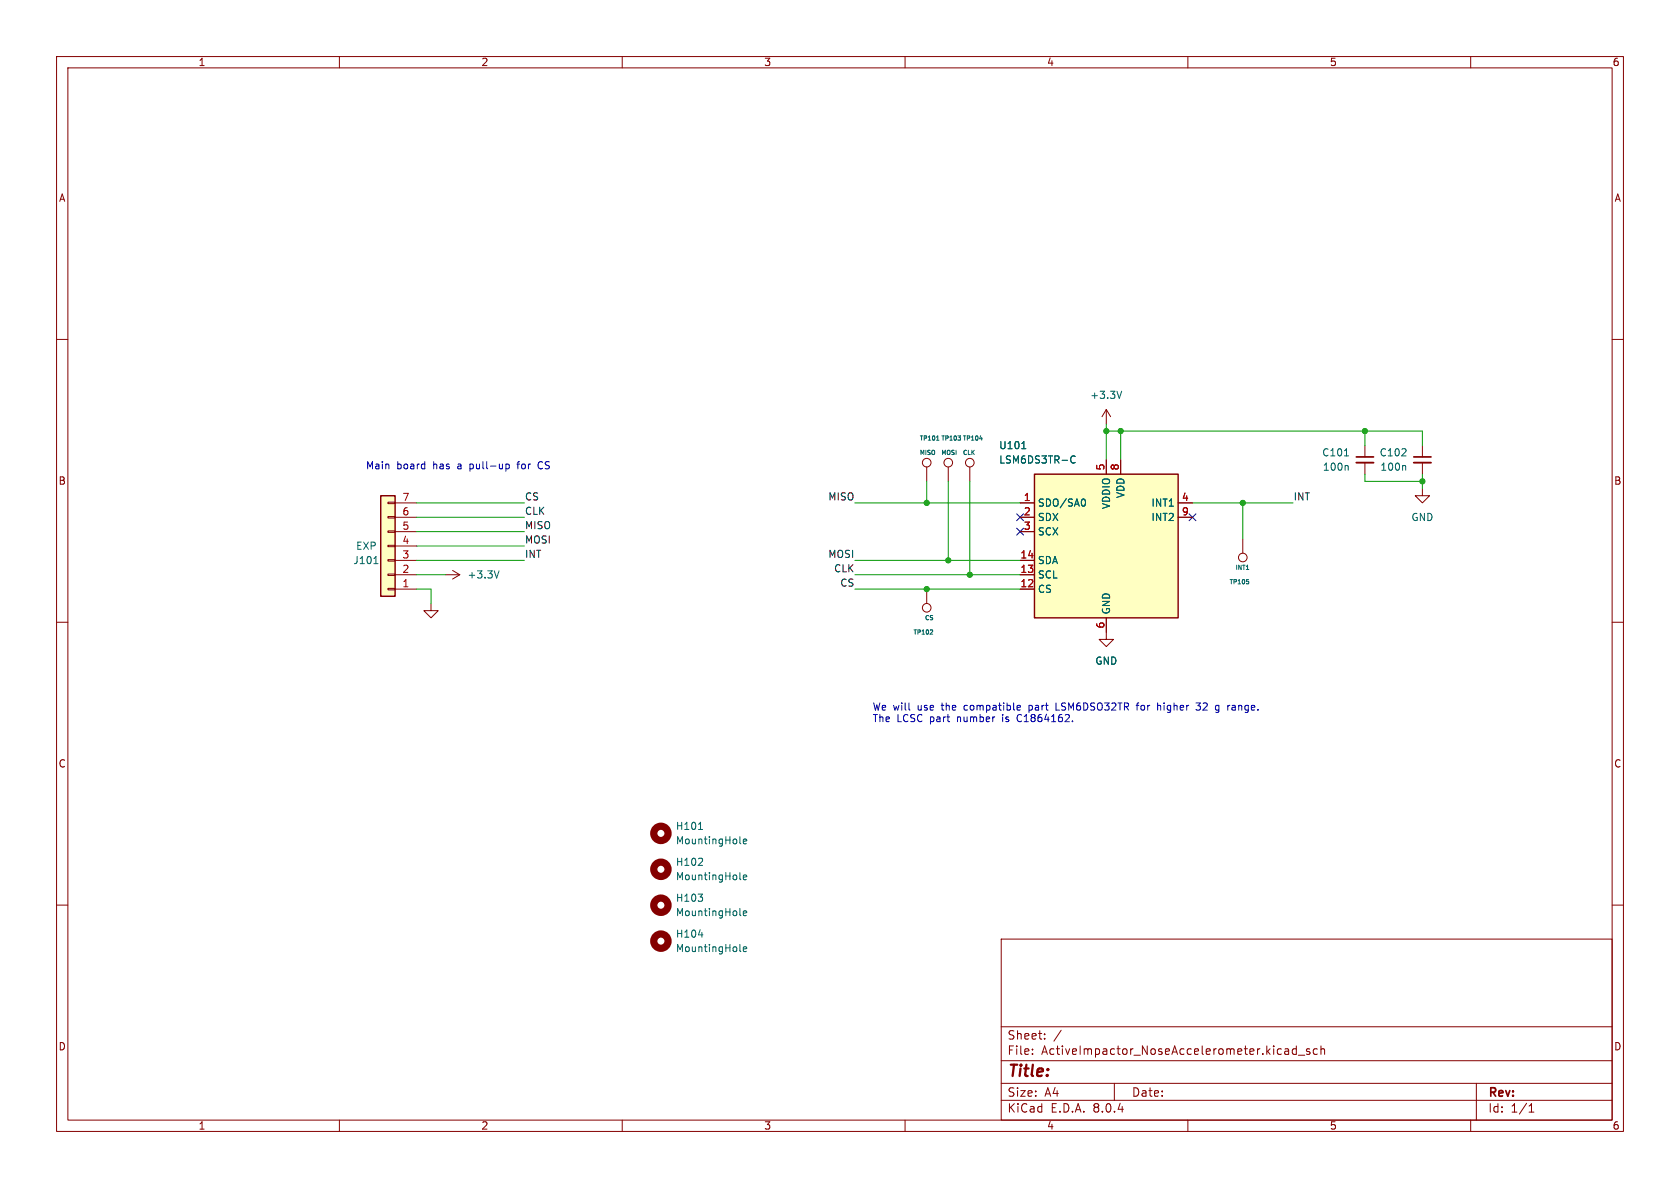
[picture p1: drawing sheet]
<svg xmlns="http://www.w3.org/2000/svg" width="297mm" height="210mm" viewBox="0 0 297 210" stroke-linecap="round" stroke-linejoin="round" font-family="sans-serif">
<g fill="none" stroke="#840000" stroke-width=".18">
<path d="M10 10h277v190h-277zM12 12h273v186h-273zM60 10v2M110 10v2M160 10v2M210 10v2M260 10v2M10 60h2M285 60h2M10 110h2M285 110h2M10 160h2"/>
<path d="M285 160h2M177 166h108v32h-108zM60 198v2M110 198v2M160 198v2M177 194.5h108M177 191.5h108M177 187.5h108M177 181.5h108M182.5 186.3v.1M182.5 185.5v.1M184.7 183.6v.1"/>
<path d="M184.7 182.8v.1M187.6 182.1l-1.3 2M197 191.5v3M210 198v2M229.2 184.9v1.5M229.2 185.5l-.5-.1-.2 .3v.4l.1 .2h.6M229.5 186.5h1.2M231.5 185.5l-.3-.1-.2 .2v.2l.5 .2v.3h-.5M232.9 185.5l-.4-.1-.3 .3v.4l.1 .2h.6M233.5 185.5l.2-.1 .4 .1 .1 .9M233.5 184.9v1.5M260 198v2"/>
<path d="M261 191.5v6.5M270.3 196.6h.9M270.3 195.5l.4-.4v1.5"/>
</g>
<path d="M182.9 83.8h25.4v25.4h-25.4z" fill="#ffffc2"/>
<path d="M182.9 83.8h25.4v25.4h-25.4z" fill="none" stroke="#840000" stroke-width=".25"/>
<g fill="none" stroke="#840000" stroke-width=".18">
<path d="M195.6 72.4v2.5M195.6 72.4l-.8 1.3M195.6 72.4l.7 1.3M241.3 78.7v2.1M251.5 78.7v2.1M163.8 82.6v2.5M167.6 82.6v2.5M171.4 82.6v2.5M180.3 88.9h2.6M180.3 99.1h2.6M180.3 91.4h2.6M180.3 94h2.6"/>
<path d="M195.6 81.3v2.5M198.1 81.3v2.5M208.3 88.9h2.5M208.3 91.4h2.5M219.7 95.3v2.5M241.3 81.8v2M251.5 86.4v1.2h1.2l-1.2 1.3-1.3-1.3h1.3M251.5 81.8v2M76.2 106.7v1.3h1.3l-1.3 1.2-1.3-1.2h1.3M78.7 101.6h2.6M80 100.8l1.3 .8M81.3 101.6l-1.3 .8"/>
<path d="M163.8 104.1v2.6M180.3 104.1h2.6M180.3 101.6h2.6M195.6 109.2v3.8h1.2l-1.2 1.3-1.3-1.3h1.3"/>
<circle cx="163.8" cy="81.8" r=".76"/>
<circle cx="167.6" cy="81.8" r=".76"/>
<circle cx="171.4" cy="81.8" r=".76"/>
<circle cx="219.7" cy="98.6" r=".76"/>
<circle cx="163.8" cy="107.4" r=".76"/>
</g>
<g fill="none" stroke="#006464" stroke-width=".18">
<path d="M173.2 77.6h.5M180.6 79.3h.8M198.3 69.2l-.4 1.2M189.3 81.6l.4 .3 .4-.2M190.1 80.7l-.4-.1-.4 .3M191.6 88.2a.79 .79 0 0 1 0 1.3M237.7 80.6h.7M238.2 82.3l.1 .2v.6M248.3 82.3l.2 .2v.6M88.2 100.9l-.4 1.3M164.7 111.3l.2 .2v.2l-.5 .4h.5M220.3 100.7h.5"/>
<path d="M220.4 102.5h.3M220.6 102.7l.2 .2-.2 .3M123.5 146.6h.7M130.8 149l.2 .2M131.4 148.7l.6-.1-.1-.2-.3-.1-.2 .2 .1 .6h.4"/>
</g>
<path d="M239.8 81.8h3M249.9 81.8h3.1" fill="none" stroke="#840000" stroke-width=".33"/>
<path d="M239.8 80.8h3M249.9 80.8h3.1" fill="none" stroke="#840000" stroke-width=".3"/>
<circle cx="116.8" cy="147.3" r="1.27" fill="none" stroke="#840000" stroke-width="1.3"/>
<path d="M67.3 87.6h2.5v17.8h-2.5z" fill="#ffffc2"/>
<g fill="none" stroke="#840000" stroke-width=".18">
<path d="M68.6 88.8h1.2v.2h-1.2zM68.6 91.3h1.2v.3h-1.2zM68.6 93.9h1.2v.2h-1.2zM68.6 96.4h1.2v.2h-1.2zM68.6 98.9h1.2v.3h-1.2zM69.8 99.1h3.9M69.8 96.5h3.9M69.8 94h3.9M69.8 91.4h3.9M69.8 88.9h3.9M180.3 99.1h2.6M180.3 94h2.6"/>
<path d="M180.3 91.4h2.6M180.3 88.9h2.6M195.6 81.3v2.5M198.1 81.3v2.5M208.3 91.4h2.5M208.3 88.9h2.5M68.6 101.5h1.2v.2h-1.2zM68.6 104h1.2v.3h-1.2zM69.8 104.1h3.9M69.8 101.6h3.9M180.3 104.1h2.6M180.3 101.6h2.6"/>
<path d="M195.6 109.2v2.6"/>
</g>
<path d="M67.3 87.6h2.5v17.8h-2.5z" fill="none" stroke="#840000" stroke-width=".25"/>
<g fill="none" stroke="#006464" stroke-width=".18">
<path d="M180.6 79.3h.8M66.1 99.6h.7M189.3 81.6l.4 .3 .4-.2M190.1 80.7l-.4-.1-.4 .3M191.6 88.2a.79 .79 0 0 1 0 1.3M123.4 153h.8M123.4 158.1h.8l-.4 .4M124.1 151.8v.5M124.1 158.7v.5M130.8 155.3l.2 .2M131.4 155.1l.6-.1-.1-.3h-.3l-.2 .2 .1 .6h.4M123.5 165.3h.8"/>
<path d="M130.8 161.7l.2 .2M130.8 168l.2 .2M131.4 167.8l.6-.1-.1-.3h-.3l-.2 .2 .1 .6h.4M131.4 161.4l.6-.1-.1-.2-.3-.1-.2 .2 .1 .6h.4"/>
</g>
<g fill="none" stroke="#840000" stroke-width="1.3">
<circle cx="116.8" cy="153.7" r="1.27"/>
<circle cx="116.8" cy="166.4" r="1.27"/>
<circle cx="116.8" cy="160" r="1.27"/>
</g>
<g fill="none" stroke="#0000c2" stroke-width=".18">
<path d="M89.4 82v1.3M89.4 82.1l.4-.1 .2 .3-.1 .5h-.5M91.4 82h.5M91.6 81.7l-.1 1.2M95.5 81.6a.68 .68 0 0 0-.4 .6 .68 .68 0 0 0 .4 .7M160.7 125.5h.2M179.8 126.9l.2 .6M180 124.7h.3l.1 .3-.6 .1M180 126.4l-.1 .1M180.3 125.5h-.3M181.9 124.7v1.3M181.9 125.5h.1"/>
<path d="M182 124.7h-.1M186.7 124.3v1.2h.6M189.6 127.5v.1M200.8 124.7h.5M201.3 124.3l-.3 .1v1.1M204.7 124.7h.4l.1 .8M211.4 124.3h.8l-.4 .4 .4 .2v.5l-.2 .1-.6-.1M215.4 124.7h.1M215.5 124.7l-.1 1.1M215.5 125.5h-.1M218 124.7h.2l.2 .2v.6M218.4 125.5h-.4"/>
<path d="M218.4 125h-.4"/>
</g>
<g fill="none" stroke="#009600" stroke-width=".18">
<path d="M195.6 76.2h55.9v2.5M195.6 74.9v6.4M198.1 76.2v5.1M241.3 76.2v2.5M73.7 99.1h19M73.7 88.9h19M73.7 96.5h19M73.7 94h19M73.7 91.4h19M151.1 99.1h29.2M151.1 88.9h29.2M163.8 85.1v3.8"/>
<path d="M167.6 85.1v14M171.4 85.1v16.5M210.8 88.9h17.8M219.7 88.9v6.4M241.3 83.8v1.3h10.2M251.5 83.8v2.6M73.7 101.6h5M73.7 104.1h2.5v2.6M151.1 101.6h29.2M151.1 104.1h29.2"/>
</g>
<path d="M179.7 93.4l1.2 1.2M179.7 90.8l1.2 1.2M180.9 93.4l-1.2 1.2M180.9 90.8l-1.2 1.2M210.2 90.8l1.2 1.2M211.4 90.8l-1.2 1.2" fill="none" stroke="#000084" stroke-width=".18"/>
<g fill="#009600" stroke="#009600" stroke-width=".18">
<circle cx="241.3" cy="76.2" r=".46"/>
<circle cx="195.6" cy="76.2" r=".46"/>
<circle cx="198.1" cy="76.2" r=".46"/>
<circle cx="251.5" cy="85.1" r=".46"/>
<circle cx="219.7" cy="88.9" r=".46"/>
<circle cx="171.4" cy="101.6" r=".46"/>
<circle cx="167.6" cy="99.1" r=".46"/>
<circle cx="163.8" cy="88.9" r=".46"/>
<circle cx="163.8" cy="104.1" r=".46"/>
</g>
<text font-size="2.8" fill="#840000" x="178" y="190.9">Title:</text>
<g font-size="2.1" fill="#840000">
<text x="178" y="184">Sheet:</text>
<text x="178" y="186.7">File:</text>
<text x="184.1" y="186.7">ActiveImpactor_NoseAccelerometer.kicad_sch</text>
<text x="178" y="196.9">KiCad</text>
<text x="178" y="194.1">Size:</text>
<text x="184.7" y="194.1">A4</text>
<text x="185.7" y="196.9">E.D.A.</text>
<text x="193.3" y="196.9">8.0.4</text>
<text x="200" y="194.1">Date:</text>
<text x="263" y="194.3">Rev:</text>
<text x="263" y="196.9">Id:</text>
<text x="267.1" y="196.9">1/1</text>
</g>
<g font-size="1.8" fill="#840000">
<text x="35" y="11.9">1</text>
<text x="85" y="11.9">2</text>
<text x="135" y="11.9">3</text>
<text x="185" y="11.9">4</text>
<text x="235" y="11.9">5</text>
<text x="285" y="11.9">6</text>
<text x="10.3" y="35.9">A</text>
<text x="285.3" y="35.9">A</text>
<text x="10.3" y="85.9">B</text>
<text x="285.3" y="85.9">B</text>
<text x="10.3" y="135.9">C</text>
<text x="285.3" y="135.9">C</text>
<text x="10.3" y="185.9">D</text>
<text x="285.3" y="185.9">D</text>
<text x="35" y="199.9">1</text>
<text x="85" y="199.9">2</text>
<text x="135" y="199.9">3</text>
<text x="185" y="199.9">4</text>
<text x="235" y="199.9">5</text>
<text x="285" y="199.9">6</text>
</g>
<g font-size="1.8" fill="#006464">
<text x="192.6" y="70.7">+3.3V</text>
<text x="176.5" y="82.1">LSM6DS3TR-C</text>
<text x="176.5" y="79.6">U101</text>
<text x="233.6" y="80.9">C101</text>
<text x="233.8" y="83.4">100n</text>
<text x="243.8" y="80.9">C102</text>
<text x="243.9" y="83.4">100n</text>
<text x="183.4" y="89.8">SDO/SA0</text>
<text x="199" y="88.2" transform="rotate(-90 199 88.2)">VDD</text>
<text x="203.5" y="89.8">INT1</text>
<text x="183.4" y="92.3">SDX</text>
<text x="183.4" y="94.8">SCX</text>
<text x="196.4" y="90.1" transform="rotate(-90 196.4 90.1)">VDDIO</text>
<text x="203.5" y="92.3">INT2</text>
<text x="249.4" y="92.3">GND</text>
<text x="62.4" y="99.9">J101</text>
<text x="62.9" y="97.4">EXP</text>
<text x="183.4" y="99.9">SDA</text>
<text x="82.6" y="102.5">+3.3V</text>
<text x="183.4" y="105">CS</text>
<text x="183.4" y="102.5">SCL</text>
<text x="196.4" y="108.7" transform="rotate(-90 196.4 108.7)">GND</text>
<text x="193.5" y="117.7">GND</text>
<text x="119.4" y="146.9">H101</text>
<text x="119.4" y="149.5">MountingHole</text>
<text x="119.4" y="153.3">H102</text>
<text x="119.4" y="155.8">MountingHole</text>
<text x="119.4" y="159.6">H103</text>
<text x="119.4" y="162.2">MountingHole</text>
<text x="119.4" y="166">H104</text>
<text x="119.4" y="168.5">MountingHole</text>
</g>
<g font-size="1.8" fill="#0000c2">
<text x="64.6" y="83.2">Main</text>
<text x="70.1" y="83.2">board</text>
<text x="76.7" y="83.2">has</text>
<text x="81.2" y="83.2">a</text>
<text x="83.5" y="83.2">pull-up</text>
<text x="92.2" y="83.2">for</text>
<text x="96" y="83.2">CS</text>
<text x="154.2" y="125.9">We will</text>
<text x="162.3" y="125.9">use</text>
<text x="166.8" y="125.9">the</text>
<text x="170.9" y="125.9">compatible</text>
<text x="182.5" y="125.9">part</text>
<text x="187.5" y="125.9">LSM6DSO32TR</text>
<text x="202" y="125.9">for</text>
<text x="205.9" y="125.9">higher</text>
<text x="213" y="125.9">32</text>
<text x="216.6" y="125.9">g</text>
<text x="218.9" y="125.9">range.</text>
<text x="154.2" y="128">The</text>
<text x="158.6" y="128">LCSC part</text>
<text x="169.5" y="128">number</text>
<text x="177.7" y="128">is</text>
<text x="180.5" y="128">C1864162.</text>
</g>
<g font-size="1.8" fill="#a90000">
<text x="195.3" y="83.3" transform="rotate(-90 195.3 83.3)">5</text>
<text x="197.9" y="83.3" transform="rotate(-90 197.9 83.3)">8</text>
<text x="71" y="88.6">7</text>
<text x="180.9" y="88.6">1</text>
<text x="208.8" y="88.6">4</text>
<text x="71" y="93.7">5</text>
<text x="71" y="91.2">6</text>
<text x="180.9" y="91.2">2</text>
<text x="180.9" y="93.7">3</text>
<text x="208.8" y="91.2">9</text>
<text x="71" y="101.3">2</text>
<text x="71" y="98.8">3</text>
<text x="71" y="96.3">4</text>
<text x="180.3" y="101.3">13</text>
<text x="180.3" y="98.8">14</text>
<text x="71" y="103.9">1</text>
<text x="180.3" y="103.9">12</text>
<text x="195.3" y="111.2" transform="rotate(-90 195.3 111.2)">6</text>
</g>
<g font-size="1.8" fill="#0f0f0f">
<text x="92.7" y="88.6">CS</text>
<text x="146.3" y="88.6">MISO</text>
<text x="228.6" y="88.6">INT</text>
<text x="92.7" y="93.6">MISO</text>
<text x="92.7" y="91.1">CLK</text>
<text x="92.7" y="96.2">MOSI</text>
<text x="92.7" y="98.7">INT</text>
<text x="146.3" y="98.7">MOSI</text>
<text x="147.4" y="101.3">CLK</text>
<text x="148.4" y="103.8">CS</text>
</g>
<g font-size="1.1" fill="#006464">
<text x="162.5" y="78.1">TP101 TP103 TP104</text>
<text x="162.5" y="80.6">MISO</text>
<text x="166.3" y="80.6">MOSI</text>
<text x="170.1" y="80.6">CLK</text>
<text x="218.3" y="100.9">INT1</text>
<text x="217.2" y="103.5">TP105</text>
<text x="161.4" y="112.4">TP102</text>
<text x="163.4" y="109.8">CS</text>
</g>
</svg>
